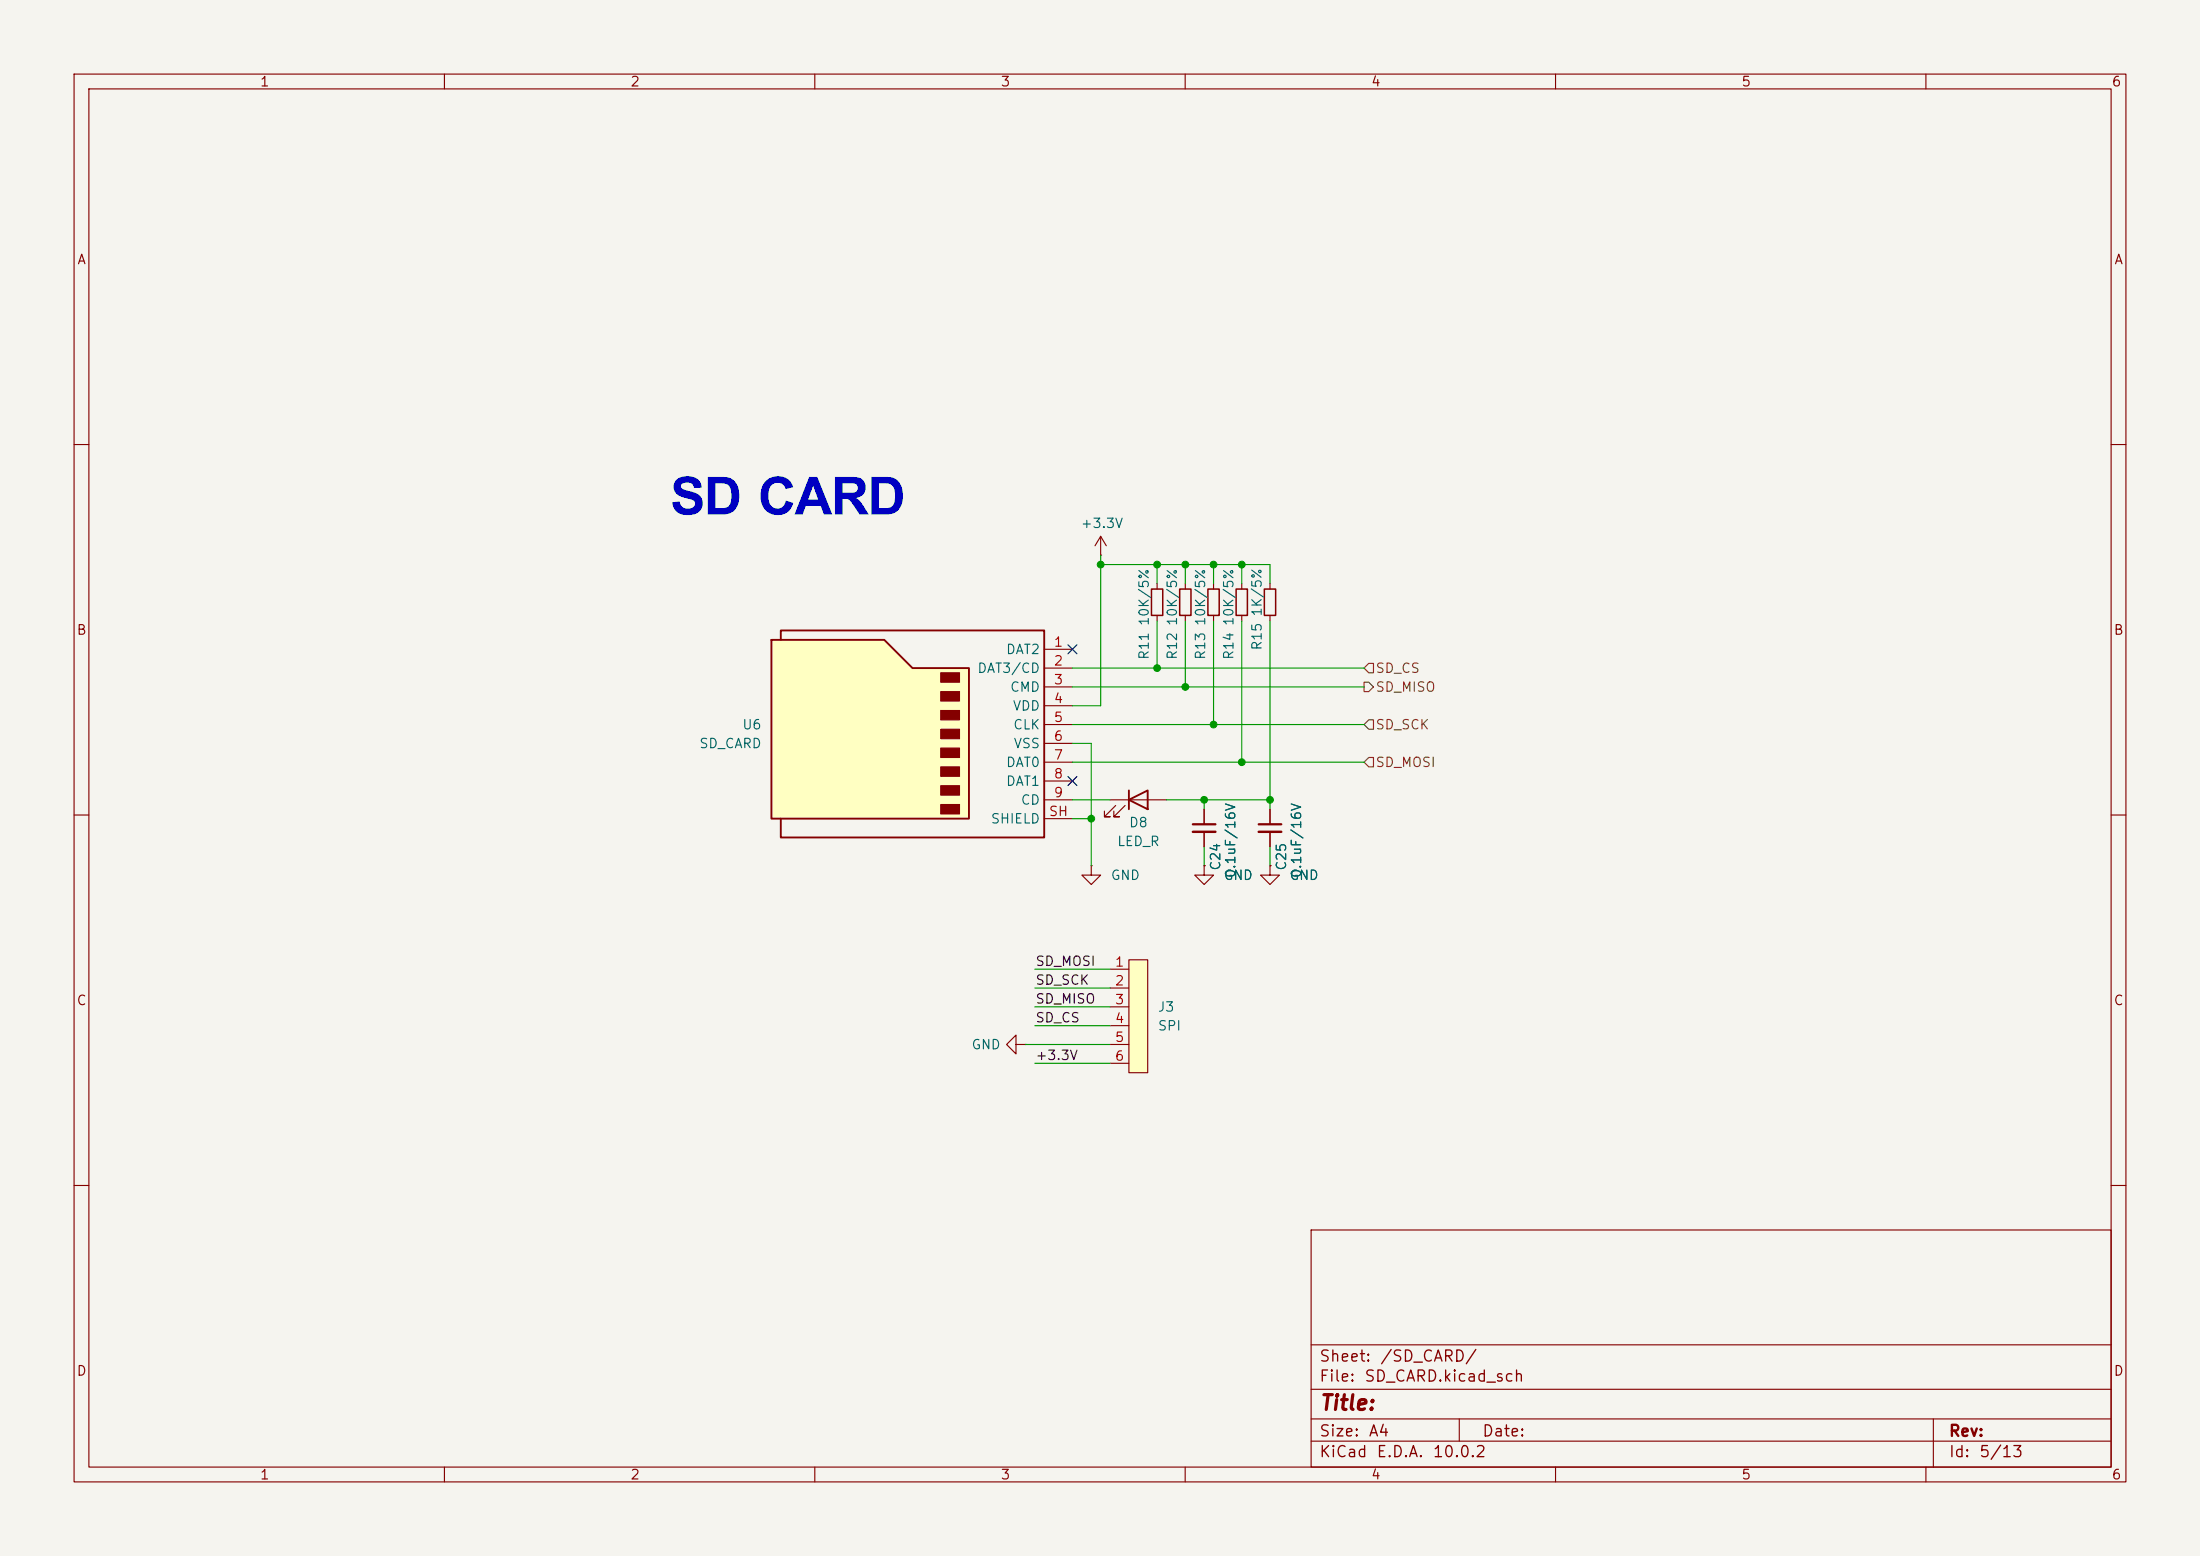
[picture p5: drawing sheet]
<svg xmlns="http://www.w3.org/2000/svg" width="297mm" height="210mm" viewBox="0 0 297 210" stroke-linecap="round" stroke-linejoin="round" font-family="sans-serif">
<path d="M0 0h297v210h-297z" fill="#f5f4ef" stroke="#f5f4ef" stroke-width=".14"/>
<g fill="none" stroke="#840000" stroke-width=".15">
<path d="M10 10h277v190h-277zM12 12h273v186h-273zM60 10v2M110 10v2M160 10v2M210 10v2M260 10v2M10 60h2M167.6 78.7v.8M171.4 78.7v.8M285 60h2M167.6 83.1v.7"/>
<path d="M171.4 83.1v.7M10 110h2M285 110h2M10 160h2M177 166h108v32h-108zM285 160h2M60 198v2M110 198v2M160 198v2M177 194.5h108M177 191.5h108M177 187.5h108"/>
<path d="M177 181.5h108M197 191.5v3M210 198v2M260 198v2M261 191.5v6.5"/>
</g>
<path d="M166.9 79.5h1.5v3.6h-1.5zM170.7 79.5h1.5v3.6h-1.5z" fill="none" stroke="#840000" stroke-width=".2"/>
<path d="M104.1 86.4h15.3l3.8 3.8h7.6v20.3h-26.7z" fill="#ffffc2"/>
<g fill="#840000" stroke="#840000" stroke-width=".15">
<path d="M127 90.8h2.5v1.3h-2.5z"/>
<path d="M127 93.3h2.5v1.3h-2.5z"/>
<path d="M127 95.9h2.5v1.3h-2.5z"/>
<path d="M127 98.4h2.5v1.3h-2.5z"/>
<path d="M127 101h2.5v1.2h-2.5z"/>
<path d="M127 103.5h2.5v1.3h-2.5z"/>
<path d="M127 106h2.5v1.3h-2.5z"/>
<path d="M127 108.6h2.5v1.3h-2.5z"/>
</g>
<path d="M104.1 86.4h15.3l3.8 3.8h7.6v20.3h-26.7zM105.4 86.4v-1.3h35.6v27.9h-35.6v-2.5M152.4 108l2.5-1.3v2.5zM152.4 106.7v2.5" fill="none" stroke="#840000" stroke-width=".25"/>
<g fill="none" stroke="#840000" stroke-width=".15">
<path d="M148.6 74.9h.1M148.6 72.4l-.8 1.3M148.6 72.4l.8 1.3M148.6 72.4v2.5M156.2 78.7v.8M160 78.7v.8M163.8 78.7v.8M141 87.6h3.8M141 90.2h3.8M141 92.7h3.8M141 95.3h3.8M141 97.8h3.8"/>
<path d="M156.2 83.1v.7M160 83.1v.7M163.8 83.1v.7M141 100.3h3.8M141 102.9h3.8M141 105.4h3.8M141 108h3.8M141 110.5h3.8M147.3 116.8v1.3h1.3l-1.3 1.3-1.3-1.3h1.3M147.3 116.8h.1M149.9 108h7.6M150.6 108.7l-1.5 1.5h.8h-.8v-.7"/>
<path d="M151.9 108.7l-1.5 1.5h.7h-.7v-.7M162.6 116.8v1.3h1.2l-1.2 1.3-1.3-1.3h1.3M162.6 116.8h.1M171.4 116.8v1.3h1.3l-1.3 1.3-1.2-1.3h1.2M171.4 116.8h.1M171.4 109.2v2.1M171.4 112.3v2M137.2 141v-1.3l-1.3 1.3 1.3 1.2v-1.2h1.2M138.4 141h.1"/>
</g>
<path d="M155.4 79.5h1.6v3.6h-1.6zM159.3 79.5h1.5v3.6h-1.5zM163.1 79.5h1.5v3.6h-1.5z" fill="none" stroke="#840000" stroke-width=".2"/>
<path d="M169.9 111.3h3.1" fill="none" stroke="#840000" stroke-width=".3"/>
<path d="M169.9 112.3h3.1" fill="none" stroke="#840000" stroke-width=".33"/>
<path d="M152.4 129.5h2.5v15.3h-2.5z" fill="#ffffc2"/>
<g fill="none" stroke="#840000" stroke-width=".15">
<path d="M162.6 116.8h.1M162.6 109.2v2.1M162.6 112.3v2M171.4 116.8h.1M171.4 109.2v2.1M171.4 112.3v2M149.9 130.8h2.5M149.9 133.4h2.5M149.9 135.9h2.5M149.9 138.4h2.5M152.4 129.5h2.5v15.3h-2.5zM149.9 141h2.5"/>
<path d="M149.9 143.5h2.5"/>
</g>
<path d="M161 111.3h3.1" fill="none" stroke="#840000" stroke-width=".3"/>
<path d="M161 112.3h3.1" fill="none" stroke="#840000" stroke-width=".33"/>
<path d="M184.1 92.1h.7l.6 .6-.6 .6h-.7zM184.8 89.5h.6v1.3h-.6l-.7-.6zM184.8 97.2h.6v1.2h-.6l-.7-.6zM184.8 102.2h.6v1.3h-.6l-.7-.6z" fill="none" stroke="#725600" stroke-width=".15"/>
<g fill="none" stroke="#009600" stroke-width=".15">
<path d="M148.6 76.2h22.8v2.5M148.6 74.9v20.4h-3.8M156.2 76.2v2.5M160 76.2v2.5M163.8 76.2v2.5M167.6 76.2v2.5M144.8 90.2h39.3M144.8 92.7h39.3M144.8 97.8h39.3M156.2 83.8v6.4M160 83.8v8.9M163.8 83.8v14"/>
<path d="M167.6 83.8v19.1M171.4 83.8v25.4M144.8 102.9h39.3M144.8 100.3h2.5v16.5M144.8 110.5h2.5M144.8 108h5.1M157.5 108h13.9M162.6 108v1.2M162.6 114.3v2.5M171.4 114.3v2.5M139.7 135.9h10.2M139.7 130.8h10.2"/>
<path d="M139.7 133.4h10.2M139.7 138.4h10.2M138.4 141h11.5M139.7 143.5h10.2"/>
</g>
<path d="M144.2 87l1.2 1.2M145.4 87l-1.2 1.2M144.2 104.8l1.2 1.2M145.4 104.8l-1.2 1.2" fill="none" stroke="#000084" stroke-width=".15"/>
<g fill="#009600" stroke="#009600" stroke-width=".14">
<circle cx="156.2" cy="76.2" r=".46"/>
<circle cx="156.2" cy="90.2" r=".46"/>
<circle cx="160" cy="76.2" r=".46"/>
<circle cx="167.6" cy="76.2" r=".46"/>
<circle cx="163.8" cy="76.2" r=".46"/>
<circle cx="160" cy="92.7" r=".46"/>
<circle cx="148.6" cy="76.2" r=".46"/>
<circle cx="167.6" cy="102.9" r=".46"/>
<circle cx="163.8" cy="97.8" r=".46"/>
<circle cx="147.3" cy="110.5" r=".46"/>
<circle cx="171.4" cy="108" r=".46"/>
<circle cx="162.6" cy="108" r=".46"/>
</g>
<text font-size="7.1" fill="#0000c2" x="90.5" y="69.4">SD CARD</text>
<text font-size="2" fill="#840000" x="178" y="190.8">Title:</text>
<g font-size="1.5" fill="#840000">
<text x="178" y="184.2">Sheet:</text>
<text x="186.2" y="184.2">/SD_CARD/</text>
<text x="178" y="186.9">File:</text>
<text x="184.1" y="186.9">SD_CARD.kicad_sch</text>
<text x="178" y="197.1">KiCad</text>
<text x="178" y="194.3">Size:</text>
<text x="184.7" y="194.3">A4</text>
<text x="185.7" y="197.1">E.D.A.</text>
<text x="193.3" y="197.1">10.0.2</text>
<text x="200" y="194.3">Date:</text>
<text x="263" y="194.3">Rev:</text>
<text x="263" y="197.1">Id:</text>
<text x="267.1" y="197.1">5/13</text>
</g>
<g font-size="1.3" fill="#840000">
<text x="35" y="12">1</text>
<text x="85" y="12">2</text>
<text x="135" y="12">3</text>
<text x="185" y="12">4</text>
<text x="235" y="12">5</text>
<text x="285" y="12">6</text>
<text x="10.3" y="36">A</text>
<text x="285.3" y="36">A</text>
<text x="10.3" y="86">B</text>
<text x="285.3" y="86">B</text>
<text x="10.3" y="136">C</text>
<text x="285.3" y="136">C</text>
<text x="10.3" y="186">D</text>
<text x="285.3" y="186">D</text>
<text x="35" y="200">1</text>
<text x="85" y="200">2</text>
<text x="135" y="200">3</text>
<text x="185" y="200">4</text>
<text x="235" y="200">5</text>
<text x="285" y="200">6</text>
</g>
<g font-size="1.3" fill="#006464">
<text x="145.8" y="71.6">+3.3V</text>
<text x="170.6" y="83.3" transform="rotate(-90 170.6 83.3)">1K/5%</text>
<text x="135.7" y="88.6">DAT2</text>
<text x="155.4" y="89.1" transform="rotate(-90 155.4 89.1)">R11</text>
<text x="155.4" y="84.6" transform="rotate(-90 155.4 84.6)">10K/5%</text>
<text x="159.2" y="89.1" transform="rotate(-90 159.2 89.1)">R12</text>
<text x="159.2" y="84.6" transform="rotate(-90 159.2 84.6)">10K/5%</text>
<text x="163" y="89.1" transform="rotate(-90 163 89.1)">R13</text>
<text x="163" y="84.6" transform="rotate(-90 163 84.6)">10K/5%</text>
<text x="166.8" y="89.1" transform="rotate(-90 166.8 89.1)">R14</text>
<text x="166.8" y="84.6" transform="rotate(-90 166.8 84.6)">10K/5%</text>
<text x="170.6" y="87.9" transform="rotate(-90 170.6 87.9)">R15</text>
<text x="131.9" y="91.1">DAT3/CD</text>
<text x="136.3" y="93.7">CMD</text>
<text x="94.3" y="101.3">SD_CARD</text>
<text x="100.1" y="98.8">U6</text>
<text x="136.6" y="96.2">VDD</text>
<text x="136.7" y="98.8">CLK</text>
<text x="136.8" y="101.3">VSS</text>
<text x="135.7" y="103.8">DAT0</text>
<text x="135.7" y="106.4">DAT1</text>
<text x="133.7" y="111.5">SHIELD</text>
<text x="137.7" y="108.9">CD</text>
<text x="152.3" y="112">D8</text>
<text x="149.9" y="119.1">GND</text>
<text x="150.7" y="114.5">LED_R</text>
<text x="165.1" y="117.6" transform="rotate(-90 165.1 117.6)">C24</text>
<text x="165.1" y="119.1">GND</text>
<text x="167.1" y="118.6" transform="rotate(-90 167.1 118.6)">0.1uF/16V</text>
<text x="173.9" y="117.6" transform="rotate(-90 173.9 117.6)">C25</text>
<text x="174" y="119.1">GND</text>
<text x="176" y="118.6" transform="rotate(-90 176 118.6)">0.1uF/16V</text>
<text x="156.2" y="136.9">J3</text>
<text x="131.1" y="141.9">GND</text>
<text x="156.2" y="139.4">SPI</text>
</g>
<g font-size="1.3" fill="#a90000">
<text x="142.2" y="87.6">1</text>
<text x="142.2" y="90.1">2</text>
<text x="142.2" y="92.7">3</text>
<text x="142.2" y="95.2">4</text>
<text x="142.2" y="97.8">5</text>
<text x="142.2" y="100.3">6</text>
<text x="142.2" y="102.8">7</text>
<text x="142.2" y="105.4">8</text>
<text x="142.2" y="107.9">9</text>
<text x="141.5" y="110.5">SH</text>
<text x="150.4" y="130.8">1</text>
<text x="150.4" y="133.3">2</text>
<text x="150.4" y="135.9">3</text>
<text x="150.4" y="138.4">4</text>
<text x="150.4" y="140.9">5</text>
<text x="150.4" y="143.5">6</text>
</g>
<g font-size="1.3" fill="#725600">
<text x="185.6" y="91.1">SD_CS</text>
<text x="185.6" y="93.7">SD_MISO</text>
<text x="185.6" y="98.8">SD_SCK</text>
<text x="185.6" y="103.8">SD_MOSI</text>
</g>
<g font-size="1.3" fill="#0f0f0f">
<text x="139.7" y="130.7">SD_MOSI</text>
<text x="139.7" y="135.8">SD_MISO</text>
<text x="139.7" y="133.2">SD_SCK</text>
<text x="139.7" y="143.4">+3.3V</text>
<text x="139.7" y="138.3">SD_CS</text>
</g>
</svg>
